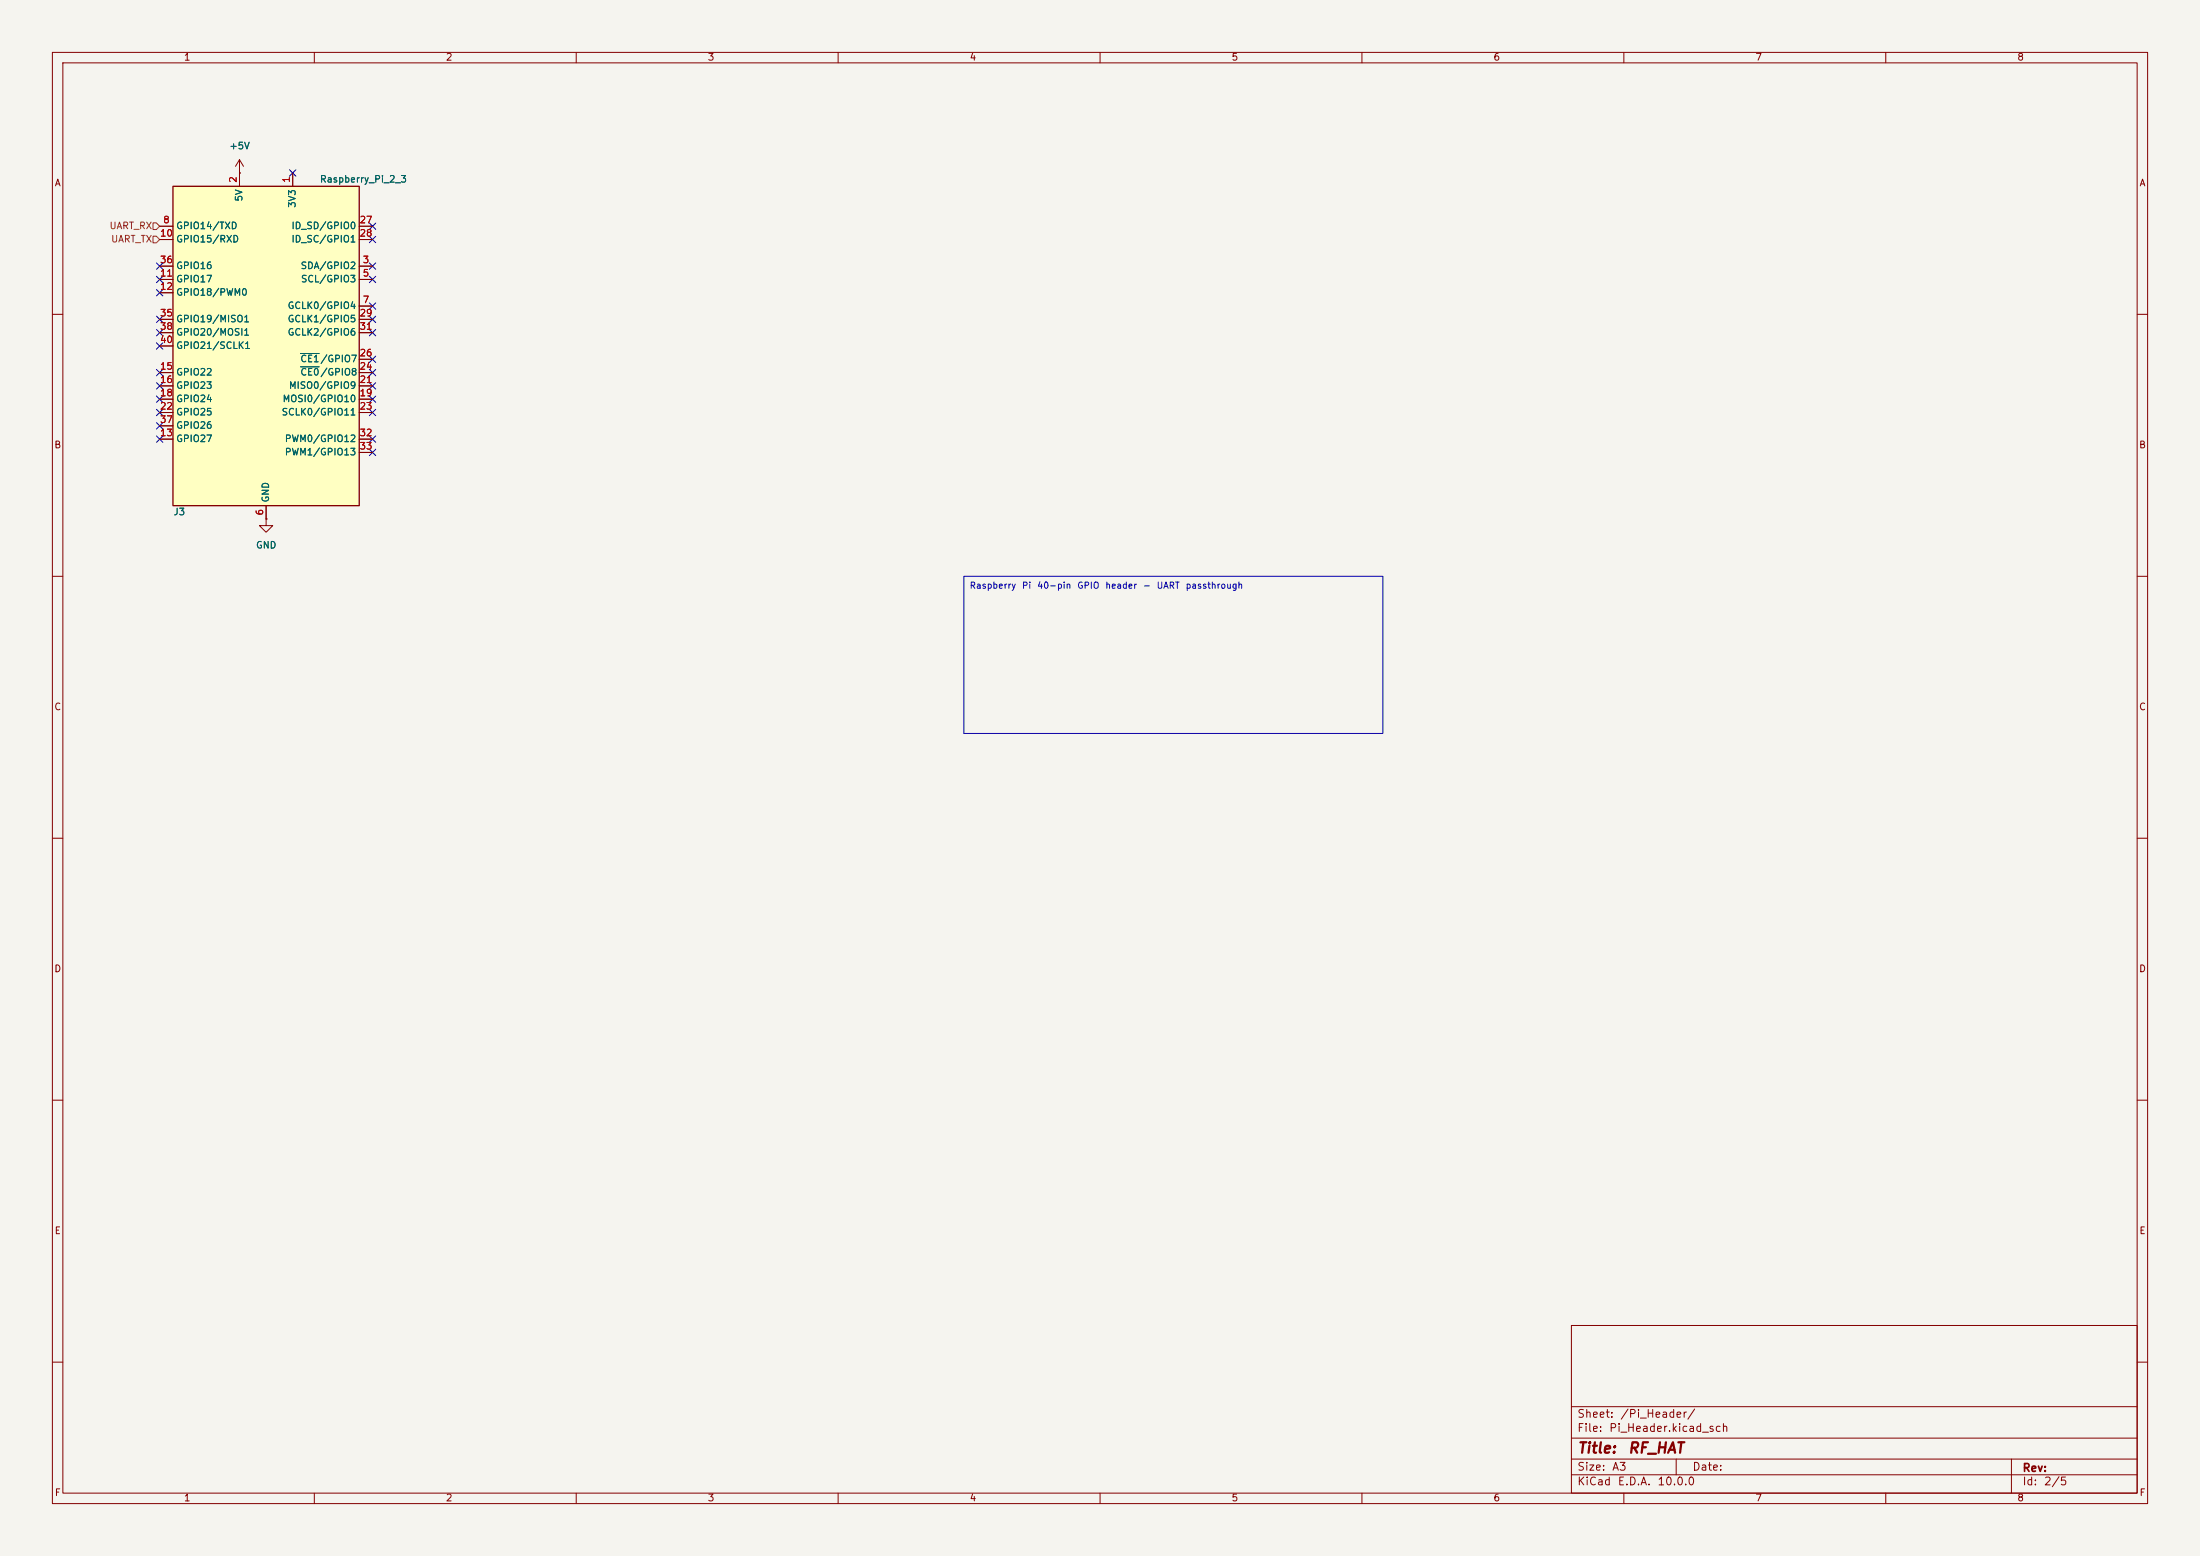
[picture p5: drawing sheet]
<svg xmlns="http://www.w3.org/2000/svg" width="420mm" height="297mm" viewBox="0 0 420 297" stroke-linecap="round" stroke-linejoin="round" font-family="sans-serif">
<path d="M0 0h420v297h-420z" fill="#f5f4ef" stroke="#f5f4ef" stroke-width=".19"/>
<g fill="none" stroke="#840000" stroke-width=".19">
<path d="M10 10h400v277h-400zM12 12h396v273h-396zM60 10v2M110 10v2M160 10v2M210 10v2M260 10v2M310 10v2M360 10v2M45.7 33h.1M45.7 30.5l-.7 1.3M45.7 30.5l.8 1.3"/>
<path d="M45.7 30.5v2.5M10 60h2M408 60h2M50.8 99.1v1.2h1.3l-1.3 1.3-1.3-1.3h1.3M50.8 99.1h.1M10 110h2M408 110h2M10 160h2M408 160h2M10 210h2M408 210h2M300 253h108v32h-108z"/>
<path d="M10 260h2M300 278.5h108M300 274.5h108M300 268.5h108M320 278.5v3M384 278.5v6.5M408 260h2M60 285v2M110 285v2M160 285v2M210 285v2M260 285v2"/>
<path d="M300 281.5h108M310 285v2M360 285v2"/>
</g>
<path d="M33 35.6h35.6v60.9h-35.6z" fill="#ffffc2"/>
<path d="M33 35.6h35.6v60.9h-35.6z" fill="none" stroke="#840000" stroke-width=".25"/>
<g fill="none" stroke="#840000" stroke-width=".19">
<path d="M45.7 33h.1M45.7 33v2.6M55.9 33v2.6M30.5 50.8h2.5M30.5 53.3h2.5M30.5 43.2h2.5M30.5 45.7h2.5M30.5 55.9h2.5M68.6 50.8h2.5M68.6 53.3h2.5M68.6 58.4h2.5M68.6 43.2h2.5"/>
<path d="M68.6 45.7h2.5M30.5 71.1h2.5M30.5 73.7h2.5M30.5 76.2h2.5M30.5 78.7h2.5M30.5 61h2.5M30.5 63.5h2.5M30.5 66h2.5M68.6 71.1h2.5M68.6 73.7h2.5M68.6 76.2h2.5M68.6 78.7h2.5"/>
<path d="M68.6 68.6h2.5M68.6 61h2.5M68.6 63.5h2.5M30.5 83.8h2.5M30.5 81.3h2.5M50.8 99.1h.1M50.8 96.5v2.6M68.6 83.8h2.5M68.6 86.4h2.5"/>
</g>
<path d="M57.4 70h3.5M57.4 67.5h3.5" fill="none" stroke="#006464" stroke-width=".19"/>
<path d="M29.2 45.1h.6l.7 .6-.7 .7h-.6zM29.2 42.5h.6l.7 .7-.7 .6h-.6z" fill="none" stroke="#725600" stroke-width=".19"/>
<g fill="none" stroke="#000084" stroke-width=".19">
<path d="M55.3 32.4l1.2 1.2M56.5 32.4l-1.2 1.2M29.9 55.3l1.2 1.2M29.9 50.2l1.2 1.2M29.9 52.7l1.2 1.2M31.1 55.3l-1.2 1.2M31.1 50.2l-1.2 1.2M31.1 52.7l-1.2 1.2M70.5 52.7l1.2 1.2M70.5 45.1l1.2 1.2M70.5 50.2l1.2 1.2M70.5 57.8l1.2 1.2"/>
<path d="M70.5 42.6l1.2 1.2M71.7 52.7l-1.2 1.2M71.7 45.1l-1.2 1.2M71.7 50.2l-1.2 1.2M71.7 57.8l-1.2 1.2M71.7 42.6l-1.2 1.2M29.9 62.9l1.2 1.2M29.9 60.4l1.2 1.2M29.9 65.4l1.2 1.2M29.9 75.6l1.2 1.2M29.9 78.1l1.2 1.2M29.9 70.5l1.2 1.2"/>
<path d="M29.9 73.1l1.2 1.2M31.1 62.9l-1.2 1.2M31.1 60.4l-1.2 1.2M31.1 65.4l-1.2 1.2M31.1 75.6l-1.2 1.2M31.1 78.1l-1.2 1.2M31.1 70.5l-1.2 1.2M31.1 73.1l-1.2 1.2M70.5 70.5l1.2 1.2M70.5 73.1l1.2 1.2M70.5 75.6l1.2 1.2M70.5 78.1l1.2 1.2"/>
<path d="M70.5 62.9l1.2 1.2M70.5 68l1.2 1.2M70.5 60.4l1.2 1.2M71.7 70.5l-1.2 1.2M71.7 73.1l-1.2 1.2M71.7 75.6l-1.2 1.2M71.7 78.1l-1.2 1.2M71.7 62.9l-1.2 1.2M71.7 68l-1.2 1.2M71.7 60.4l-1.2 1.2M29.9 80.7l1.2 1.2M29.9 83.2l1.2 1.2"/>
<path d="M31.1 80.7l-1.2 1.2M31.1 83.2l-1.2 1.2M70.5 85.8l1.2 1.2M70.5 83.2l1.2 1.2M71.7 85.8l-1.2 1.2M71.7 83.2l-1.2 1.2"/>
</g>
<path d="M184 110h80v30h-80z" fill="none" stroke="#0000c2" stroke-width=".19"/>
<g font-size="2" fill="#840000">
<text x="301" y="277.9">Title:</text>
<text x="310.6" y="277.9">RF_HAT</text>
</g>
<g font-size="1.5" fill="#840000">
<text x="301" y="273.7">File:</text>
<text x="301" y="271">Sheet:</text>
<text x="307.1" y="273.7">Pi_Header.kicad_sch</text>
<text x="309.2" y="271">/Pi_Header/</text>
<text x="301" y="281.1">Size:</text>
<text x="307.6" y="281.1">A3</text>
<text x="323" y="281.1">Date:</text>
<text x="386" y="281.3">Rev:</text>
<text x="301" y="283.9">KiCad</text>
<text x="308.7" y="283.9">E.D.A.</text>
<text x="316.3" y="283.9">10.0.0</text>
<text x="386" y="283.9">Id:</text>
<text x="390.1" y="283.9">2/5</text>
</g>
<g font-size="1.3" fill="#840000">
<text x="35" y="11.9">1</text>
<text x="85" y="11.9">2</text>
<text x="135" y="11.9">3</text>
<text x="185" y="11.9">4</text>
<text x="235" y="11.9">5</text>
<text x="285" y="11.9">6</text>
<text x="335" y="11.9">7</text>
<text x="385" y="11.9">8</text>
<text x="10.3" y="35.9">A</text>
<text x="408.3" y="35.9">A</text>
<text x="10.3" y="85.9">B</text>
<text x="408.2" y="85.9">B</text>
<text x="10.3" y="135.9">C</text>
<text x="408.2" y="135.9">C</text>
<text x="10.3" y="185.9">D</text>
<text x="408.2" y="185.9">D</text>
<text x="10.3" y="235.9">E</text>
<text x="408.3" y="235.9">E</text>
<text x="10.3" y="285.9">F</text>
<text x="35" y="286.9">1</text>
<text x="85" y="286.9">2</text>
<text x="135" y="286.9">3</text>
<text x="185" y="286.9">4</text>
<text x="235" y="286.9">5</text>
<text x="285" y="286.9">6</text>
<text x="335" y="286.9">7</text>
<text x="385" y="286.9">8</text>
<text x="408.3" y="285.9">F</text>
</g>
<g font-size="1.3" fill="#006464">
<text x="43.7" y="28.8">+5V</text>
<text x="61" y="35.2">Raspberry_Pi_2_3</text>
<text x="46.6" y="38.6" transform="rotate(-90 46.6 38.6)">5V</text>
<text x="56.7" y="39.8" transform="rotate(-90 56.7 39.8)">3V3</text>
<text x="33.5" y="44">GPIO14/TXD</text>
<text x="33.5" y="46.6">GPIO15/RXD</text>
<text x="55.5" y="44">ID_SD/GPIO0</text>
<text x="55.5" y="46.6">ID_SC/GPIO1</text>
<text x="33.5" y="51.7">GPIO16</text>
<text x="57.3" y="51.7">SDA/GPIO2</text>
<text x="33.5" y="54.2">GPIO17</text>
<text x="33.5" y="56.7">GPIO18/PWM0</text>
<text x="54.8" y="59.3">GCLK0/GPIO4</text>
<text x="57.3" y="54.2">SCL/GPIO3</text>
<text x="33.5" y="61.8">GPIO19/MISO1</text>
<text x="33.5" y="64.4">GPIO20/MOSI1</text>
<text x="54.8" y="61.8">GCLK1/GPIO5</text>
<text x="54.8" y="64.4">GCLK2/GPIO6</text>
<text x="33.5" y="72">GPIO22</text>
<text x="33.5" y="66.9">GPIO21/SCLK1</text>
<text x="57.2" y="72">CE0/GPIO8</text>
<text x="57.2" y="69.4">CE1/GPIO7</text>
<text x="33.5" y="74.5">GPIO23</text>
<text x="33.5" y="77.1">GPIO24</text>
<text x="53.8" y="77.1">MOSI0/GPIO10</text>
<text x="55" y="74.5">MISO0/GPIO9</text>
<text x="33.5" y="79.6">GPIO25</text>
<text x="33.5" y="82.1">GPIO26</text>
<text x="53.7" y="79.6">SCLK0/GPIO11</text>
<text x="33.5" y="84.7">GPIO27</text>
<text x="54.3" y="84.7">PWM0/GPIO12</text>
<text x="54.3" y="87.2">PWM1/GPIO13</text>
<text x="33" y="98.7">J3</text>
<text x="51.7" y="96" transform="rotate(-90 51.7 96)">GND</text>
<text x="48.8" y="105">GND</text>
</g>
<g font-size="1.3" fill="#a90000">
<text x="45.5" y="35" transform="rotate(-90 45.5 35)">2</text>
<text x="55.6" y="35" transform="rotate(-90 55.6 35)">1</text>
<text x="30.4" y="45.5">10</text>
<text x="31" y="42.9">8</text>
<text x="68.5" y="42.9">27</text>
<text x="68.5" y="45.5">28</text>
<text x="30.4" y="53.1">11</text>
<text x="30.4" y="50.5">36</text>
<text x="69.1" y="50.5">3</text>
<text x="69.1" y="53.1">5</text>
<text x="30.4" y="55.6">12</text>
<text x="69.1" y="58.2">7</text>
<text x="30.4" y="60.7">35</text>
<text x="30.4" y="63.2">38</text>
<text x="30.4" y="65.8">40</text>
<text x="68.5" y="60.7">29</text>
<text x="68.5" y="63.2">31</text>
<text x="30.4" y="70.9">15</text>
<text x="68.5" y="70.9">24</text>
<text x="68.5" y="68.3">26</text>
<text x="30.4" y="73.4">16</text>
<text x="30.4" y="75.9">18</text>
<text x="68.5" y="75.9">19</text>
<text x="68.5" y="73.4">21</text>
<text x="30.4" y="83.6">13</text>
<text x="30.4" y="78.5">22</text>
<text x="30.4" y="81">37</text>
<text x="68.5" y="78.5">23</text>
<text x="68.5" y="83.6">32</text>
<text x="68.5" y="86.1">33</text>
<text x="50.5" y="98.5" transform="rotate(-90 50.5 98.5)">6</text>
</g>
<g font-size="1.3" fill="#725600">
<text x="20.8" y="44">UART_RX</text>
<text x="21.1" y="46.6">UART_TX</text>
</g>
<g font-size="1.2" fill="#0000c2">
<text x="185" y="112.7">Raspberry</text>
<text x="195" y="112.7">Pi</text>
<text x="197.9" y="112.7">40-pin</text>
<text x="205.5" y="112.7">GPIO</text>
<text x="210.9" y="112.7">header</text>
<text x="218.1" y="112.7">-</text>
<text x="220.7" y="112.7">UART</text>
<text x="226.2" y="112.7">passthrough</text>
</g>
</svg>
